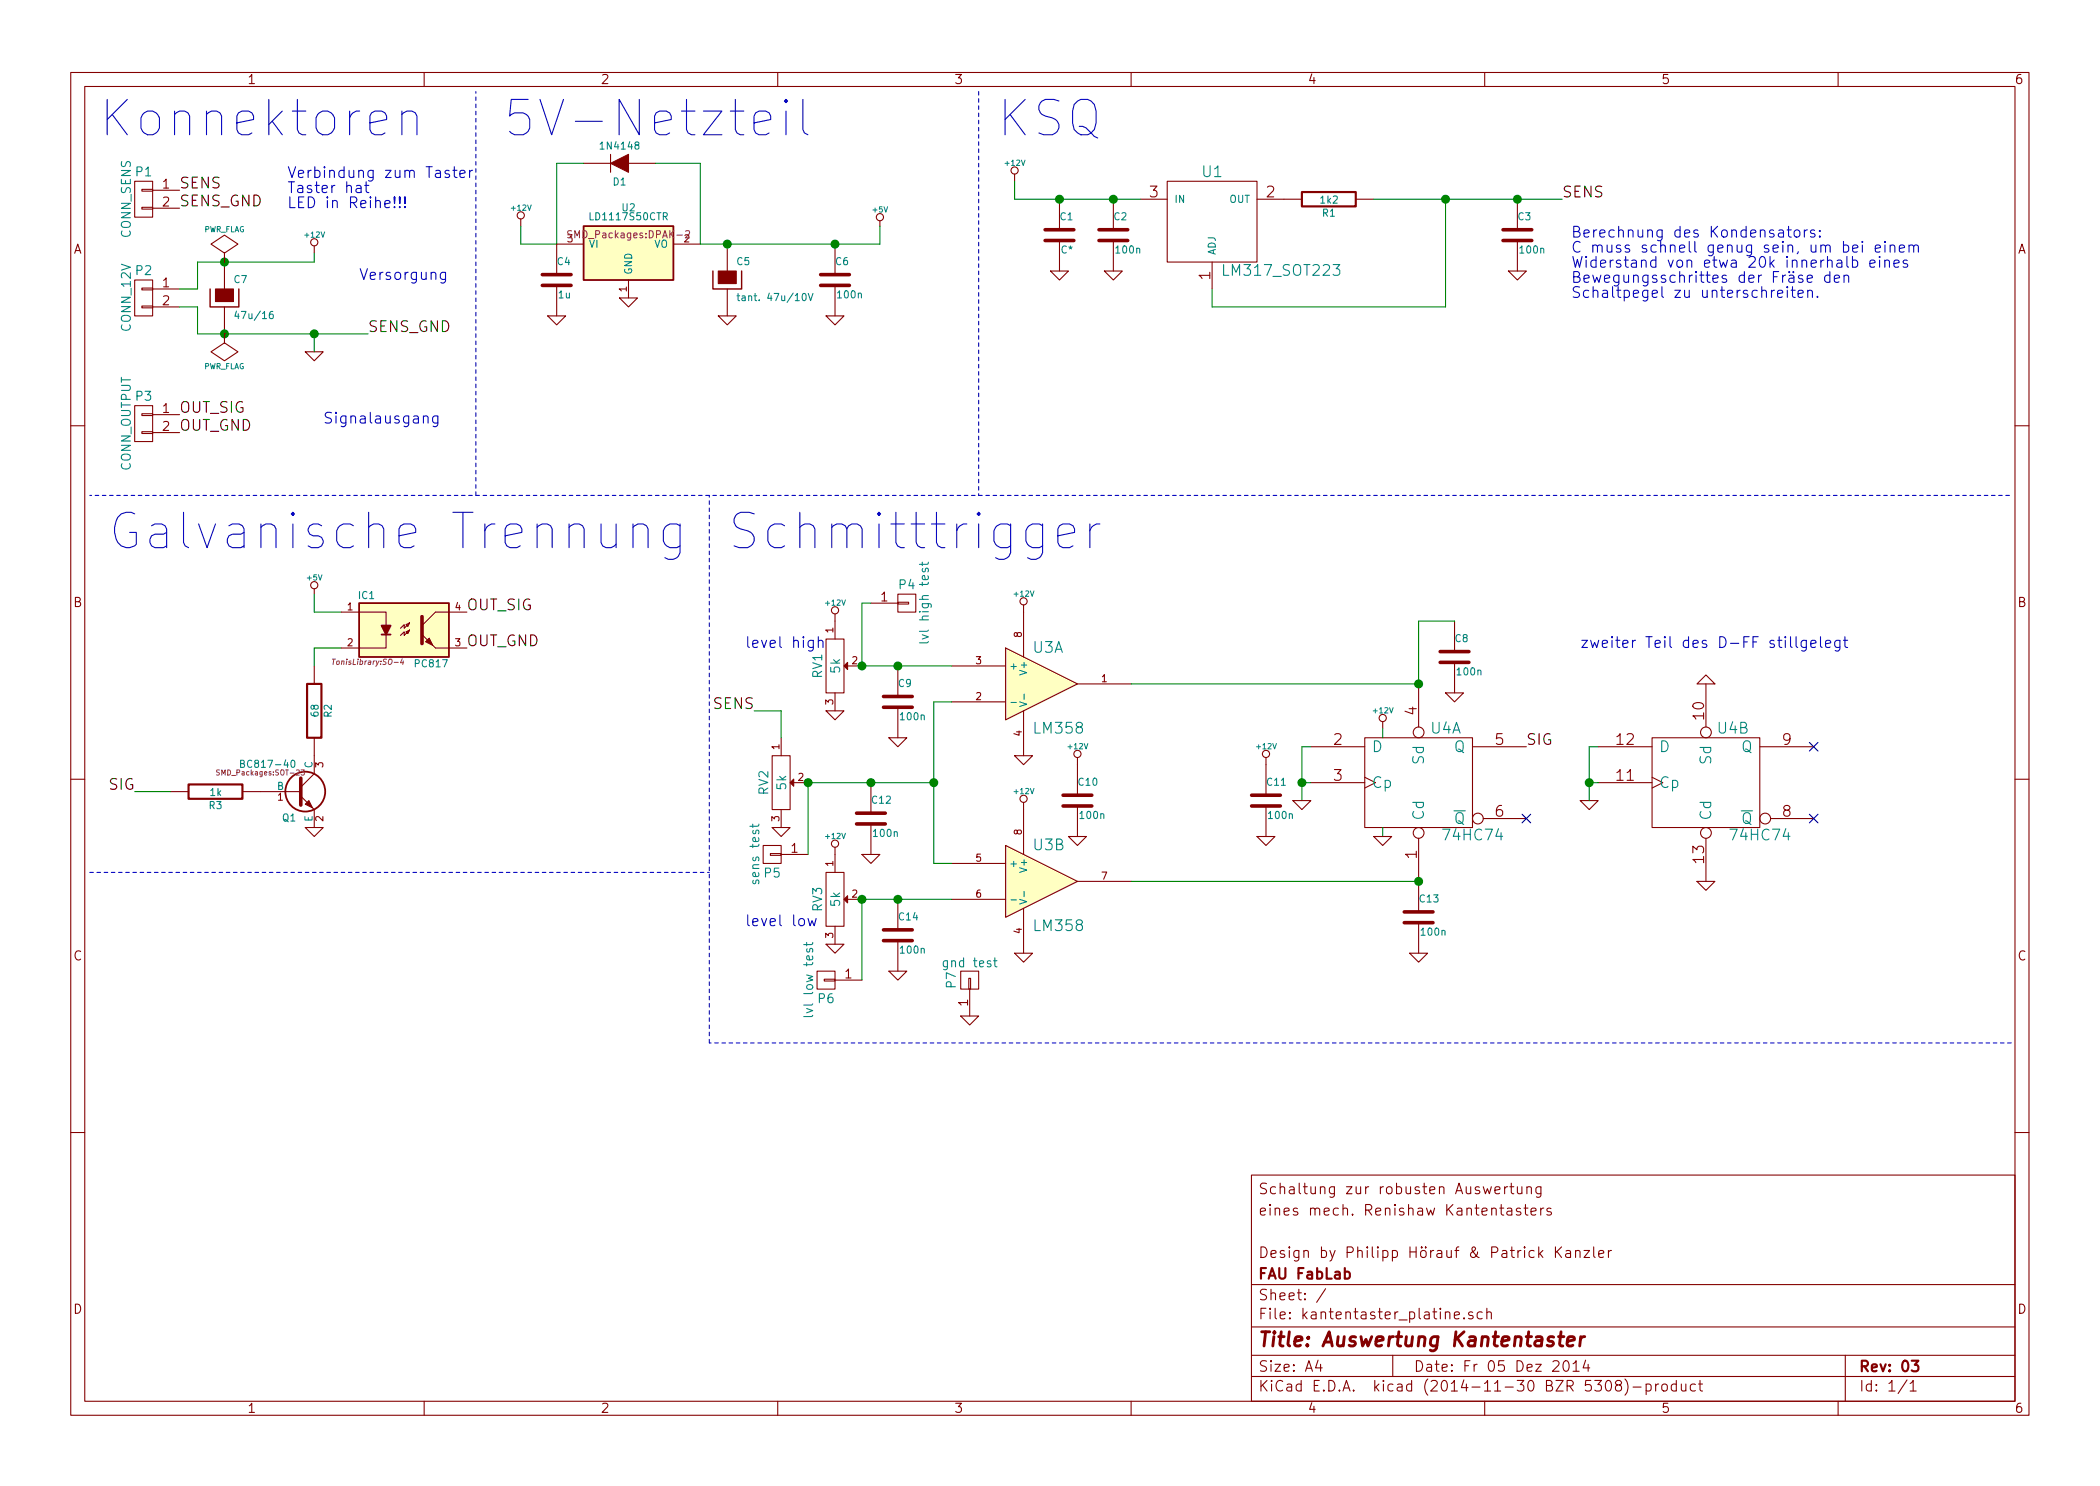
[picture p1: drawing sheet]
EESchema Schematic File Version 2
LIBS:power
LIBS:device
LIBS:transistors
LIBS:conn
LIBS:linear
LIBS:regul
LIBS:74xx
LIBS:cmos4000
LIBS:adc-dac
LIBS:memory
LIBS:xilinx
LIBS:special
LIBS:microcontrollers
LIBS:dsp
LIBS:microchip
LIBS:analog_switches
LIBS:motorola
LIBS:texas
LIBS:intel
LIBS:audio
LIBS:interface
LIBS:digital-audio
LIBS:philips
LIBS:display
LIBS:cypress
LIBS:siliconi
LIBS:opto
LIBS:atmel
LIBS:contrib
LIBS:valves
LIBS:kantentaster_platine-cache
EELAYER 25 0
EELAYER END
$Descr A4 11693 8268
encoding utf-8
Sheet 1 1
Title "Auswertung Kantentaster"
Date "Fr 05 Dez 2014"
Rev "03"
Comp "FAU FabLab"
Comment1 "Design by Philipp Hörauf & Patrick Kanzler"
Comment2 ""
Comment3 "eines mech. Renishaw Kantentasters"
Comment4 "Schaltung zur robusten Auswertung"
$EndDescr
Text Notes 550  750  0    197  ~ 0
Konnektoren
$Comp
L CONN_01X02 P1
U 1 1
P 800 1100
F 0 "P1" H 800 1250 50  0000 C CNN
F 1 "CONN_SENS" V 900 1100 50  0000 C CNN
F 2 "Connect:AK300-2" H 800 1100 60  0001 C CNN
F 3 "" H 800 1100 60  0000 C CNN
	1    800  1100
	-1   0    0    -1  
$EndComp
$Comp
L CONN_01X02 P2
U 1 1
P 800 1650
F 0 "P2" H 800 1800 50  0000 C CNN
F 1 "CONN_12V" V 900 1650 50  0000 C CNN
F 2 "Connect:AK300-2" H 800 1650 60  0001 C CNN
F 3 "" H 800 1650 60  0000 C CNN
	1    800  1650
	-1   0    0    -1  
$EndComp
Text Label 1000 1050 0    60   ~ 0
SENS
Text Label 1000 1150 0    60   ~ 0
SENS_GND
$Comp
L +12V #PWR01
U 1 1
P 1750 1400
F 0 "#PWR01" H 1750 1350 20  0001 C CNN
F 1 "+12V" H 1750 1500 30  0000 C CNN
F 2 "" H 1750 1400 60  0000 C CNN
F 3 "" H 1750 1400 60  0000 C CNN
	1    1750 1400
	1    0    0    -1  
$EndComp
$Comp
L GND #PWR02
U 1 1
P 1750 1950
F 0 "#PWR02" H 1750 1950 30  0001 C CNN
F 1 "GND" H 1750 1880 30  0001 C CNN
F 2 "" H 1750 1950 60  0000 C CNN
F 3 "" H 1750 1950 60  0000 C CNN
	1    1750 1950
	1    0    0    -1  
$EndComp
$Comp
L CONN_01X02 P3
U 1 1
P 800 2350
F 0 "P3" H 800 2500 50  0000 C CNN
F 1 "CONN_OUTPUT" V 900 2350 50  0000 C CNN
F 2 "Connect:AK300-2" H 800 2350 60  0001 C CNN
F 3 "" H 800 2350 60  0000 C CNN
	1    800  2350
	-1   0    0    -1  
$EndComp
Text Label 1000 2300 0    60   ~ 0
OUT_SIG
Text Label 1000 2400 0    60   ~ 0
OUT_GND
Wire Notes Line
	2650 500  2650 2750
Wire Notes Line
	500  2750 11200 2750
Text Notes 2800 750  0    197  ~ 0
5V-Netzteil
$Comp
L +12V #PWR03
U 1 1
P 2900 1250
F 0 "#PWR03" H 2900 1200 20  0001 C CNN
F 1 "+12V" H 2900 1350 30  0000 C CNN
F 2 "" H 2900 1250 60  0000 C CNN
F 3 "" H 2900 1250 60  0000 C CNN
	1    2900 1250
	1    0    0    -1  
$EndComp
$Comp
L LD1117S50CTR U2
U 1 1
P 3500 1400
F 0 "U2" H 3500 1650 40  0000 C CNN
F 1 "LD1117S50CTR" H 3500 1600 40  0000 C CNN
F 2 "SMD_Packages:DPAK-2" H 3500 1500 40  0000 C CNN
F 3 "" H 3500 1400 60  0000 C CNN
	1    3500 1400
	1    0    0    -1  
$EndComp
Wire Wire Line
	2900 1350 3100 1350
Wire Wire Line
	2900 1350 2900 1250
$Comp
L DIODE D1
U 1 1
P 3450 900
F 0 "D1" H 3450 1000 40  0000 C CNN
F 1 "1N4148" H 3450 800 40  0000 C CNN
F 2 "Diodes_SMD:Diode-MiniMELF_Standard" H 3450 900 60  0001 C CNN
F 3 "" H 3450 900 60  0000 C CNN
	1    3450 900 
	-1   0    0    1   
$EndComp
Wire Wire Line
	3250 900  3100 900 
Wire Wire Line
	3100 900  3100 1350
Wire Wire Line
	3650 900  3900 900 
Wire Wire Line
	3900 900  3900 1350
$Comp
L GND #PWR04
U 1 1
P 3500 1650
F 0 "#PWR04" H 3500 1650 30  0001 C CNN
F 1 "GND" H 3500 1580 30  0001 C CNN
F 2 "" H 3500 1650 60  0000 C CNN
F 3 "" H 3500 1650 60  0000 C CNN
	1    3500 1650
	1    0    0    -1  
$EndComp
$Comp
L CAPAPOL C5
U 1 1
P 4050 1550
F 0 "C5" H 4100 1650 40  0000 L CNN
F 1 "tant. 47u/10V" H 4100 1450 40  0000 L CNN
F 2 "Capacitors_Tantalum_SMD:TantalC_SizeD_EIA-7343_Reflow" H 4150 1400 30  0001 C CNN
F 3 "" H 4050 1550 300 0000 C CNN
	1    4050 1550
	1    0    0    -1  
$EndComp
$Comp
L C C6
U 1 1
P 4650 1550
F 0 "C6" H 4650 1650 40  0000 L CNN
F 1 "100n" H 4656 1465 40  0000 L CNN
F 2 "Capacitors_SMD:C_0805" H 4688 1400 30  0001 C CNN
F 3 "" H 4650 1550 60  0000 C CNN
	1    4650 1550
	1    0    0    -1  
$EndComp
$Comp
L GND #PWR05
U 1 1
P 4050 1750
F 0 "#PWR05" H 4050 1750 30  0001 C CNN
F 1 "GND" H 4050 1680 30  0001 C CNN
F 2 "" H 4050 1750 60  0000 C CNN
F 3 "" H 4050 1750 60  0000 C CNN
	1    4050 1750
	1    0    0    -1  
$EndComp
$Comp
L GND #PWR06
U 1 1
P 4650 1750
F 0 "#PWR06" H 4650 1750 30  0001 C CNN
F 1 "GND" H 4650 1680 30  0001 C CNN
F 2 "" H 4650 1750 60  0000 C CNN
F 3 "" H 4650 1750 60  0000 C CNN
	1    4650 1750
	1    0    0    -1  
$EndComp
$Comp
L +5V #PWR07
U 1 1
P 4900 1250
F 0 "#PWR07" H 4900 1340 20  0001 C CNN
F 1 "+5V" H 4900 1340 30  0000 C CNN
F 2 "" H 4900 1250 60  0000 C CNN
F 3 "" H 4900 1250 60  0000 C CNN
	1    4900 1250
	1    0    0    -1  
$EndComp
Wire Wire Line
	4900 1250 4900 1350
Wire Wire Line
	4900 1350 3900 1350
Wire Notes Line
	5450 2750 5450 500 
Text Notes 5550 750  0    197  ~ 0
KSQ
$Comp
L +12V #PWR08
U 1 1
P 5650 1000
F 0 "#PWR08" H 5650 950 20  0001 C CNN
F 1 "+12V" H 5650 1100 30  0000 C CNN
F 2 "" H 5650 1000 60  0000 C CNN
F 3 "" H 5650 1000 60  0000 C CNN
	1    5650 1000
	1    0    0    -1  
$EndComp
$Comp
L LM317_SOT223 U1
U 1 1
P 6750 1250
F 0 "U1" H 6750 1550 60  0000 C CNN
F 1 "LM317_SOT223" H 6800 1000 60  0000 L CNN
F 2 "SMD_Packages:SOT-223" H 6750 1250 60  0001 C CNN
F 3 "" H 6750 1250 60  0000 C CNN
	1    6750 1250
	1    0    0    -1  
$EndComp
$Comp
L CAPAPOL C7
U 1 1
P 1250 1650
F 0 "C7" H 1300 1750 40  0000 L CNN
F 1 "47u/16" H 1300 1550 40  0000 L CNN
F 2 "Capacitors_SMD:c_elec_6.3x7.7" H 1350 1500 30  0001 C CNN
F 3 "" H 1250 1650 300 0000 C CNN
	1    1250 1650
	1    0    0    -1  
$EndComp
Wire Wire Line
	1000 1700 1100 1700
Wire Wire Line
	1100 1700 1100 1850
Wire Wire Line
	1100 1850 2050 1850
Wire Wire Line
	1000 1600 1100 1600
Wire Wire Line
	1100 1600 1100 1450
Wire Wire Line
	1100 1450 1750 1450
Wire Wire Line
	1750 1850 1750 1950
Connection ~ 1250 1850
Wire Wire Line
	1750 1450 1750 1400
Connection ~ 1250 1450
$Comp
L C C2
U 1 1
P 6200 1300
F 0 "C2" H 6200 1400 40  0000 L CNN
F 1 "100n" H 6206 1215 40  0000 L CNN
F 2 "Capacitors_SMD:C_0805" H 6238 1150 30  0001 C CNN
F 3 "" H 6200 1300 60  0000 C CNN
	1    6200 1300
	1    0    0    -1  
$EndComp
$Comp
L C C1
U 1 1
P 5900 1300
F 0 "C1" H 5900 1400 40  0000 L CNN
F 1 "C*" H 5906 1215 40  0000 L CNN
F 2 "Capacitors_SMD:C_0805" H 5938 1150 30  0001 C CNN
F 3 "" H 5900 1300 60  0000 C CNN
	1    5900 1300
	1    0    0    -1  
$EndComp
Wire Wire Line
	6350 1100 5650 1100
Wire Wire Line
	5650 1100 5650 1000
$Comp
L GND #PWR09
U 1 1
P 5900 1500
F 0 "#PWR09" H 5900 1500 30  0001 C CNN
F 1 "GND" H 5900 1430 30  0001 C CNN
F 2 "" H 5900 1500 60  0000 C CNN
F 3 "" H 5900 1500 60  0000 C CNN
	1    5900 1500
	1    0    0    -1  
$EndComp
$Comp
L GND #PWR010
U 1 1
P 6200 1500
F 0 "#PWR010" H 6200 1500 30  0001 C CNN
F 1 "GND" H 6200 1430 30  0001 C CNN
F 2 "" H 6200 1500 60  0000 C CNN
F 3 "" H 6200 1500 60  0000 C CNN
	1    6200 1500
	1    0    0    -1  
$EndComp
$Comp
L R R1
U 1 1
P 7400 1100
F 0 "R1" V 7480 1100 40  0000 C CNN
F 1 "1k2" V 7407 1101 40  0000 C CNN
F 2 "SMD_Packages:SMD-0805" V 7330 1100 30  0001 C CNN
F 3 "" H 7400 1100 30  0000 C CNN
	1    7400 1100
	0    1    1    0   
$EndComp
Wire Wire Line
	8050 1100 8050 1700
Wire Wire Line
	8050 1700 6750 1700
Wire Wire Line
	6750 1700 6750 1600
$Comp
L C C3
U 1 1
P 8450 1300
F 0 "C3" H 8450 1400 40  0000 L CNN
F 1 "100n" H 8456 1215 40  0000 L CNN
F 2 "Capacitors_SMD:C_0805" H 8488 1150 30  0001 C CNN
F 3 "" H 8450 1300 60  0000 C CNN
	1    8450 1300
	1    0    0    -1  
$EndComp
Connection ~ 8050 1100
$Comp
L GND #PWR011
U 1 1
P 8450 1500
F 0 "#PWR011" H 8450 1500 30  0001 C CNN
F 1 "GND" H 8450 1430 30  0001 C CNN
F 2 "" H 8450 1500 60  0000 C CNN
F 3 "" H 8450 1500 60  0000 C CNN
	1    8450 1500
	1    0    0    -1  
$EndComp
Connection ~ 8450 1100
Text Label 8700 1100 0    60   ~ 0
SENS
Wire Wire Line
	8700 1100 7650 1100
Text Label 2050 1850 0    60   ~ 0
SENS_GND
Connection ~ 1750 1850
Text Notes 600  3050 0    197  ~ 0
Galvanische Trennung
Text Label 750  4400 2    60   ~ 0
SIG
$Comp
L R R3
U 1 1
P 1200 4400
F 0 "R3" V 1280 4400 40  0000 C CNN
F 1 "1k" V 1207 4401 40  0000 C CNN
F 2 "SMD_Packages:SMD-0805" V 1130 4400 30  0001 C CNN
F 3 "" H 1200 4400 30  0000 C CNN
	1    1200 4400
	0    1    1    0   
$EndComp
$Comp
L BC817-40 Q1
U 1 1
P 1650 4400
F 0 "Q1" H 1650 4251 40  0000 R CNN
F 1 "BC817-40" H 1650 4550 40  0000 R CNN
F 2 "SMD_Packages:SOT-23" H 1450 4502 29  0000 C CNN
F 3 "" H 1650 4400 60  0000 C CNN
	1    1650 4400
	1    0    0    -1  
$EndComp
$Comp
L GND #PWR012
U 1 1
P 1750 4600
F 0 "#PWR012" H 1750 4600 30  0001 C CNN
F 1 "GND" H 1750 4530 30  0001 C CNN
F 2 "" H 1750 4600 60  0000 C CNN
F 3 "" H 1750 4600 60  0000 C CNN
	1    1750 4600
	1    0    0    -1  
$EndComp
$Comp
L R R2
U 1 1
P 1750 3950
F 0 "R2" V 1830 3950 40  0000 C CNN
F 1 "68" V 1757 3951 40  0000 C CNN
F 2 "SMD_Packages:SMD-0805" V 1680 3950 30  0001 C CNN
F 3 "" H 1750 3950 30  0000 C CNN
	1    1750 3950
	1    0    0    -1  
$EndComp
$Comp
L +5V #PWR013
U 1 1
P 1750 3300
F 0 "#PWR013" H 1750 3390 20  0001 C CNN
F 1 "+5V" H 1750 3390 30  0000 C CNN
F 2 "" H 1750 3300 60  0000 C CNN
F 3 "" H 1750 3300 60  0000 C CNN
	1    1750 3300
	1    0    0    -1  
$EndComp
Wire Wire Line
	1900 3600 1750 3600
Wire Wire Line
	1750 3600 1750 3700
Wire Wire Line
	1750 3300 1750 3400
Wire Wire Line
	1750 3400 1900 3400
Text Label 2600 3400 0    60   ~ 0
OUT_SIG
Text Label 2600 3600 0    60   ~ 0
OUT_GND
Wire Notes Line
	3950 2750 3950 5800
Wire Notes Line
	3950 4850 500  4850
Text Notes 4050 3050 0    197  ~ 0
Schmitttrigger
Text Label 4200 3950 2    60   ~ 0
SENS
$Comp
L LM358 U3
U 1 1
P 5800 3800
F 0 "U3" H 5750 4000 60  0000 L CNN
F 1 "LM358" H 5750 3550 60  0000 L CNN
F 2 "Sockets_DIP:DIP-8__300_ELL" H 5800 3800 60  0001 C CNN
F 3 "" H 5800 3800 60  0000 C CNN
	1    5800 3800
	1    0    0    -1  
$EndComp
$Comp
L LM358 U3
U 2 1
P 5800 4900
F 0 "U3" H 5750 5100 60  0000 L CNN
F 1 "LM358" H 5750 4650 60  0000 L CNN
F 2 "Sockets_DIP:DIP-8__300_ELL" H 5800 4900 60  0001 C CNN
F 3 "" H 5800 4900 60  0000 C CNN
	2    5800 4900
	1    0    0    -1  
$EndComp
Wire Wire Line
	5300 3900 5200 3900
Wire Wire Line
	5200 3900 5200 4800
Wire Wire Line
	5200 4800 5300 4800
$Comp
L +12V #PWR014
U 1 1
P 5700 3400
F 0 "#PWR014" H 5700 3350 20  0001 C CNN
F 1 "+12V" H 5700 3500 30  0000 C CNN
F 2 "" H 5700 3400 60  0000 C CNN
F 3 "" H 5700 3400 60  0000 C CNN
	1    5700 3400
	1    0    0    -1  
$EndComp
$Comp
L +12V #PWR015
U 1 1
P 5700 4500
F 0 "#PWR015" H 5700 4450 20  0001 C CNN
F 1 "+12V" H 5700 4600 30  0000 C CNN
F 2 "" H 5700 4500 60  0000 C CNN
F 3 "" H 5700 4500 60  0000 C CNN
	1    5700 4500
	1    0    0    -1  
$EndComp
$Comp
L GND #PWR016
U 1 1
P 5700 5300
F 0 "#PWR016" H 5700 5300 30  0001 C CNN
F 1 "GND" H 5700 5230 30  0001 C CNN
F 2 "" H 5700 5300 60  0000 C CNN
F 3 "" H 5700 5300 60  0000 C CNN
	1    5700 5300
	1    0    0    -1  
$EndComp
$Comp
L GND #PWR017
U 1 1
P 5700 4200
F 0 "#PWR017" H 5700 4200 30  0001 C CNN
F 1 "GND" H 5700 4130 30  0001 C CNN
F 2 "" H 5700 4200 60  0000 C CNN
F 3 "" H 5700 4200 60  0000 C CNN
	1    5700 4200
	1    0    0    -1  
$EndComp
Wire Wire Line
	750  4400 950  4400
$Comp
L C C12
U 1 1
P 4850 4550
F 0 "C12" H 4850 4650 40  0000 L CNN
F 1 "100n" H 4856 4465 40  0000 L CNN
F 2 "Capacitors_SMD:C_0805" H 4888 4400 30  0001 C CNN
F 3 "" H 4850 4550 60  0000 C CNN
	1    4850 4550
	1    0    0    -1  
$EndComp
$Comp
L POT RV2
U 1 1
P 4350 4350
F 0 "RV2" H 4350 4250 50  0000 C CNN
F 1 "5k" H 4350 4350 50  0000 C CNN
F 2 "Potentiometers:Potentiometer_WirePads_Small" H 4350 4350 60  0001 C CNN
F 3 "" H 4350 4350 60  0000 C CNN
	1    4350 4350
	0    1    1    0   
$EndComp
Wire Wire Line
	4500 4350 5200 4350
Connection ~ 5200 4350
Connection ~ 4850 4350
$Comp
L GND #PWR018
U 1 1
P 4850 4750
F 0 "#PWR018" H 4850 4750 30  0001 C CNN
F 1 "GND" H 4850 4680 30  0001 C CNN
F 2 "" H 4850 4750 60  0000 C CNN
F 3 "" H 4850 4750 60  0000 C CNN
	1    4850 4750
	1    0    0    -1  
$EndComp
$Comp
L GND #PWR019
U 1 1
P 4350 4600
F 0 "#PWR019" H 4350 4600 30  0001 C CNN
F 1 "GND" H 4350 4530 30  0001 C CNN
F 2 "" H 4350 4600 60  0000 C CNN
F 3 "" H 4350 4600 60  0000 C CNN
	1    4350 4600
	1    0    0    -1  
$EndComp
Wire Wire Line
	4200 3950 4350 3950
Wire Wire Line
	4350 3950 4350 4100
$Comp
L POT RV1
U 1 1
P 4650 3700
F 0 "RV1" H 4650 3600 50  0000 C CNN
F 1 "5k" H 4650 3700 50  0000 C CNN
F 2 "Potentiometers:Potentiometer_WirePads_Small" H 4650 3700 60  0001 C CNN
F 3 "" H 4650 3700 60  0000 C CNN
	1    4650 3700
	0    1    1    0   
$EndComp
$Comp
L C C9
U 1 1
P 5000 3900
F 0 "C9" H 5000 4000 40  0000 L CNN
F 1 "100n" H 5006 3815 40  0000 L CNN
F 2 "Capacitors_SMD:C_0805" H 5038 3750 30  0001 C CNN
F 3 "" H 5000 3900 60  0000 C CNN
	1    5000 3900
	1    0    0    -1  
$EndComp
Wire Wire Line
	4800 3700 5300 3700
Connection ~ 5000 3700
$Comp
L GND #PWR020
U 1 1
P 5000 4100
F 0 "#PWR020" H 5000 4100 30  0001 C CNN
F 1 "GND" H 5000 4030 30  0001 C CNN
F 2 "" H 5000 4100 60  0000 C CNN
F 3 "" H 5000 4100 60  0000 C CNN
	1    5000 4100
	1    0    0    -1  
$EndComp
$Comp
L GND #PWR021
U 1 1
P 4650 3950
F 0 "#PWR021" H 4650 3950 30  0001 C CNN
F 1 "GND" H 4650 3880 30  0001 C CNN
F 2 "" H 4650 3950 60  0000 C CNN
F 3 "" H 4650 3950 60  0000 C CNN
	1    4650 3950
	1    0    0    -1  
$EndComp
$Comp
L +12V #PWR022
U 1 1
P 4650 3450
F 0 "#PWR022" H 4650 3400 20  0001 C CNN
F 1 "+12V" H 4650 3550 30  0000 C CNN
F 2 "" H 4650 3450 60  0000 C CNN
F 3 "" H 4650 3450 60  0000 C CNN
	1    4650 3450
	1    0    0    -1  
$EndComp
$Comp
L C C14
U 1 1
P 5000 5200
F 0 "C14" H 5000 5300 40  0000 L CNN
F 1 "100n" H 5006 5115 40  0000 L CNN
F 2 "Capacitors_SMD:C_0805" H 5038 5050 30  0001 C CNN
F 3 "" H 5000 5200 60  0000 C CNN
	1    5000 5200
	1    0    0    -1  
$EndComp
Wire Wire Line
	4800 5000 5300 5000
$Comp
L GND #PWR023
U 1 1
P 5000 5400
F 0 "#PWR023" H 5000 5400 30  0001 C CNN
F 1 "GND" H 5000 5330 30  0001 C CNN
F 2 "" H 5000 5400 60  0000 C CNN
F 3 "" H 5000 5400 60  0000 C CNN
	1    5000 5400
	1    0    0    -1  
$EndComp
$Comp
L POT RV3
U 1 1
P 4650 5000
F 0 "RV3" H 4650 4900 50  0000 C CNN
F 1 "5k" H 4650 5000 50  0000 C CNN
F 2 "Potentiometers:Potentiometer_WirePads_Small" H 4650 5000 60  0001 C CNN
F 3 "" H 4650 5000 60  0000 C CNN
	1    4650 5000
	0    1    1    0   
$EndComp
Connection ~ 5000 5000
$Comp
L +12V #PWR024
U 1 1
P 4650 4750
F 0 "#PWR024" H 4650 4700 20  0001 C CNN
F 1 "+12V" H 4650 4850 30  0000 C CNN
F 2 "" H 4650 4750 60  0000 C CNN
F 3 "" H 4650 4750 60  0000 C CNN
	1    4650 4750
	1    0    0    -1  
$EndComp
$Comp
L GND #PWR025
U 1 1
P 4650 5250
F 0 "#PWR025" H 4650 5250 30  0001 C CNN
F 1 "GND" H 4650 5180 30  0001 C CNN
F 2 "" H 4650 5250 60  0000 C CNN
F 3 "" H 4650 5250 60  0000 C CNN
	1    4650 5250
	1    0    0    -1  
$EndComp
$Comp
L 74HC74 U4
U 1 1
P 7900 4350
F 0 "U4" H 8050 4650 60  0000 C CNN
F 1 "74HC74" H 8200 4055 60  0000 C CNN
F 2 "SMD_Packages:SOIC-14_W" H 7900 4350 60  0001 C CNN
F 3 "" H 7900 4350 60  0000 C CNN
	1    7900 4350
	1    0    0    -1  
$EndComp
Wire Wire Line
	7300 4150 7250 4150
Wire Wire Line
	7250 4150 7250 4450
Wire Wire Line
	7250 4350 7300 4350
Connection ~ 7250 4350
$Comp
L GND #PWR026
U 1 1
P 7250 4450
F 0 "#PWR026" H 7250 4450 30  0001 C CNN
F 1 "GND" H 7250 4380 30  0001 C CNN
F 2 "" H 7250 4450 60  0000 C CNN
F 3 "" H 7250 4450 60  0000 C CNN
	1    7250 4450
	1    0    0    -1  
$EndComp
Wire Wire Line
	6300 3800 7900 3800
Wire Wire Line
	6300 4900 7900 4900
NoConn ~ 8500 4550
Text Label 8500 4150 0    60   ~ 0
SIG
$Comp
L PWR_FLAG #FLG027
U 1 1
P 1250 1450
F 0 "#FLG027" H 1250 1545 30  0001 C CNN
F 1 "PWR_FLAG" H 1250 1630 30  0000 C CNN
F 2 "" H 1250 1450 60  0000 C CNN
F 3 "" H 1250 1450 60  0000 C CNN
	1    1250 1450
	1    0    0    -1  
$EndComp
$Comp
L +12V #PWR028
U 1 1
P 7700 4050
F 0 "#PWR028" H 7700 4000 20  0001 C CNN
F 1 "+12V" H 7700 4150 30  0000 C CNN
F 2 "" H 7700 4050 60  0000 C CNN
F 3 "" H 7700 4050 60  0000 C CNN
	1    7700 4050
	1    0    0    -1  
$EndComp
Connection ~ 4050 1350
Connection ~ 4650 1350
Connection ~ 5900 1100
Connection ~ 6200 1100
$Comp
L PWR_FLAG #FLG029
U 1 1
P 1250 1850
F 0 "#FLG029" H 1250 1945 30  0001 C CNN
F 1 "PWR_FLAG" H 1250 2030 30  0000 C CNN
F 2 "" H 1250 1850 60  0000 C CNN
F 3 "" H 1250 1850 60  0000 C CNN
	1    1250 1850
	-1   0    0    1   
$EndComp
Wire Wire Line
	7700 4600 7700 4650
$Comp
L GND #PWR030
U 1 1
P 7700 4650
F 0 "#PWR030" H 7700 4650 30  0001 C CNN
F 1 "GND" H 7700 4580 30  0001 C CNN
F 2 "" H 7700 4650 60  0000 C CNN
F 3 "" H 7700 4650 60  0000 C CNN
	1    7700 4650
	1    0    0    -1  
$EndComp
Wire Wire Line
	7700 4100 7700 4050
Text Notes 1600 1150 0    60   ~ 0
Verbindung zum Taster\nTaster hat\nLED in Reihe!!!
Text Notes 2000 1550 0    60   ~ 0
Versorgung
Text Notes 1800 2350 0    60   ~ 0
Signalausgang
Text Notes 4150 5150 0    60   ~ 0
level low
Text Notes 4150 3600 0    60   ~ 0
level high
$Comp
L 74HC74 U4
U 2 1
P 9500 4350
F 0 "U4" H 9650 4650 60  0000 C CNN
F 1 "74HC74" H 9800 4055 60  0000 C CNN
F 2 "SMD_Packages:SOIC-14_W" H 9500 4350 60  0001 C CNN
F 3 "" H 9500 4350 60  0000 C CNN
	2    9500 4350
	1    0    0    -1  
$EndComp
NoConn ~ 10100 4150
NoConn ~ 10100 4550
$Comp
L GND #PWR031
U 1 1
P 8850 4450
F 0 "#PWR031" H 8850 4450 30  0001 C CNN
F 1 "GND" H 8850 4380 30  0001 C CNN
F 2 "" H 8850 4450 60  0000 C CNN
F 3 "" H 8850 4450 60  0000 C CNN
	1    8850 4450
	1    0    0    -1  
$EndComp
Wire Wire Line
	8900 4150 8850 4150
Wire Wire Line
	8850 4150 8850 4450
Wire Wire Line
	8850 4350 8900 4350
Connection ~ 8850 4350
$Comp
L GND #PWR032
U 1 1
P 9500 4900
F 0 "#PWR032" H 9500 4900 30  0001 C CNN
F 1 "GND" H 9500 4830 30  0001 C CNN
F 2 "" H 9500 4900 60  0000 C CNN
F 3 "" H 9500 4900 60  0000 C CNN
	1    9500 4900
	1    0    0    -1  
$EndComp
$Comp
L GND #PWR033
U 1 1
P 9500 3800
F 0 "#PWR033" H 9500 3800 30  0001 C CNN
F 1 "GND" H 9500 3730 30  0001 C CNN
F 2 "" H 9500 3800 60  0000 C CNN
F 3 "" H 9500 3800 60  0000 C CNN
	1    9500 3800
	-1   0    0    1   
$EndComp
Text Notes 8800 3600 0    60   ~ 0
zweiter Teil des D-FF stillgelegt
$Comp
L C C4
U 1 1
P 3100 1550
F 0 "C4" H 3100 1650 40  0000 L CNN
F 1 "1u" H 3106 1465 40  0000 L CNN
F 2 "Capacitors_SMD:C_0805" H 3138 1400 30  0001 C CNN
F 3 "" H 3100 1550 60  0000 C CNN
	1    3100 1550
	1    0    0    -1  
$EndComp
$Comp
L GND #PWR034
U 1 1
P 3100 1750
F 0 "#PWR034" H 3100 1750 30  0001 C CNN
F 1 "GND" H 3100 1680 30  0001 C CNN
F 2 "" H 3100 1750 60  0000 C CNN
F 3 "" H 3100 1750 60  0000 C CNN
	1    3100 1750
	1    0    0    -1  
$EndComp
$Comp
L C C10
U 1 1
P 6000 4450
F 0 "C10" H 6000 4550 40  0000 L CNN
F 1 "100n" H 6006 4365 40  0000 L CNN
F 2 "Capacitors_SMD:C_0805" H 6038 4300 30  0001 C CNN
F 3 "" H 6000 4450 60  0000 C CNN
	1    6000 4450
	1    0    0    -1  
$EndComp
$Comp
L GND #PWR035
U 1 1
P 6000 4650
F 0 "#PWR035" H 6000 4650 30  0001 C CNN
F 1 "GND" H 6000 4580 30  0001 C CNN
F 2 "" H 6000 4650 60  0000 C CNN
F 3 "" H 6000 4650 60  0000 C CNN
	1    6000 4650
	1    0    0    -1  
$EndComp
$Comp
L +12V #PWR036
U 1 1
P 6000 4250
F 0 "#PWR036" H 6000 4200 20  0001 C CNN
F 1 "+12V" H 6000 4350 30  0000 C CNN
F 2 "" H 6000 4250 60  0000 C CNN
F 3 "" H 6000 4250 60  0000 C CNN
	1    6000 4250
	1    0    0    -1  
$EndComp
$Comp
L C C11
U 1 1
P 7050 4450
F 0 "C11" H 7050 4550 40  0000 L CNN
F 1 "100n" H 7056 4365 40  0000 L CNN
F 2 "Capacitors_SMD:C_0805" H 7088 4300 30  0001 C CNN
F 3 "" H 7050 4450 60  0000 C CNN
	1    7050 4450
	1    0    0    -1  
$EndComp
$Comp
L GND #PWR037
U 1 1
P 7050 4650
F 0 "#PWR037" H 7050 4650 30  0001 C CNN
F 1 "GND" H 7050 4580 30  0001 C CNN
F 2 "" H 7050 4650 60  0000 C CNN
F 3 "" H 7050 4650 60  0000 C CNN
	1    7050 4650
	1    0    0    -1  
$EndComp
$Comp
L +12V #PWR038
U 1 1
P 7050 4250
F 0 "#PWR038" H 7050 4200 20  0001 C CNN
F 1 "+12V" H 7050 4350 30  0000 C CNN
F 2 "" H 7050 4250 60  0000 C CNN
F 3 "" H 7050 4250 60  0000 C CNN
	1    7050 4250
	1    0    0    -1  
$EndComp
$Comp
L C C13
U 1 1
P 7900 5100
F 0 "C13" H 7900 5200 40  0000 L CNN
F 1 "100n" H 7906 5015 40  0000 L CNN
F 2 "Capacitors_SMD:C_0805" H 7938 4950 30  0001 C CNN
F 3 "" H 7900 5100 60  0000 C CNN
	1    7900 5100
	1    0    0    -1  
$EndComp
Connection ~ 7900 4900
$Comp
L C C8
U 1 1
P 8100 3650
F 0 "C8" H 8100 3750 40  0000 L CNN
F 1 "100n" H 8106 3565 40  0000 L CNN
F 2 "Capacitors_SMD:C_0805" H 8138 3500 30  0001 C CNN
F 3 "" H 8100 3650 60  0000 C CNN
	1    8100 3650
	1    0    0    -1  
$EndComp
Wire Wire Line
	8100 3450 7900 3450
Wire Wire Line
	7900 3450 7900 3800
Connection ~ 7900 3800
$Comp
L GND #PWR039
U 1 1
P 8100 3850
F 0 "#PWR039" H 8100 3850 30  0001 C CNN
F 1 "GND" H 8100 3780 30  0001 C CNN
F 2 "" H 8100 3850 60  0000 C CNN
F 3 "" H 8100 3850 60  0000 C CNN
	1    8100 3850
	1    0    0    -1  
$EndComp
$Comp
L GND #PWR040
U 1 1
P 7900 5300
F 0 "#PWR040" H 7900 5300 30  0001 C CNN
F 1 "GND" H 7900 5230 30  0001 C CNN
F 2 "" H 7900 5300 60  0000 C CNN
F 3 "" H 7900 5300 60  0000 C CNN
	1    7900 5300
	1    0    0    -1  
$EndComp
$Comp
L CONN_01X01 P4
U 1 1
P 5050 3350
F 0 "P4" H 5050 3450 50  0000 C CNN
F 1 "lvl high test" V 5150 3350 50  0000 C CNN
F 2 "Measurement_Points:Measurement_Point_Round-SMD-Pad_Big" H 5050 3350 60  0001 C CNN
F 3 "" H 5050 3350 60  0000 C CNN
	1    5050 3350
	1    0    0    -1  
$EndComp
Wire Wire Line
	4850 3350 4800 3350
Wire Wire Line
	4800 3350 4800 3700
Connection ~ 4800 3700
$Comp
L CONN_01X01 P5
U 1 1
P 4300 4750
F 0 "P5" H 4300 4850 50  0000 C CNN
F 1 "sens test" V 4400 4750 50  0000 C CNN
F 2 "Measurement_Points:Measurement_Point_Round-SMD-Pad_Big" H 4300 4750 60  0001 C CNN
F 3 "" H 4300 4750 60  0000 C CNN
	1    4300 4750
	-1   0    0    1   
$EndComp
$Comp
L CONN_01X01 P6
U 1 1
P 4600 5450
F 0 "P6" H 4600 5550 50  0000 C CNN
F 1 "lvl low test" V 4700 5450 50  0000 C CNN
F 2 "Measurement_Points:Measurement_Point_Round-SMD-Pad_Big" H 4600 5450 60  0001 C CNN
F 3 "" H 4600 5450 60  0000 C CNN
	1    4600 5450
	-1   0    0    1   
$EndComp
Wire Wire Line
	4800 5000 4800 5450
Connection ~ 4800 5000
Wire Wire Line
	4500 4350 4500 4750
Connection ~ 4500 4350
Wire Notes Line
	3950 5800 11200 5800
$Comp
L CONN_01X01 P7
U 1 1
P 5400 5450
F 0 "P7" H 5400 5550 50  0000 C CNN
F 1 "gnd test" V 5500 5450 50  0000 C CNN
F 2 "Measurement_Points:Measurement_Point_Round-SMD-Pad_Big" H 5400 5450 60  0001 C CNN
F 3 "" H 5400 5450 60  0000 C CNN
	1    5400 5450
	0    -1   -1   0   
$EndComp
$Comp
L GND #PWR041
U 1 1
P 5400 5650
F 0 "#PWR041" H 5400 5650 30  0001 C CNN
F 1 "GND" H 5400 5580 30  0001 C CNN
F 2 "" H 5400 5650 60  0000 C CNN
F 3 "" H 5400 5650 60  0000 C CNN
	1    5400 5650
	1    0    0    -1  
$EndComp
Text Notes 8750 1650 0    60   ~ 0
Berechnung des Kondensators:\nC muss schnell genug sein, um bei einem\nWiderstand von etwa 20k innerhalb eines\nBewegungsschrittes der Fräse den\nSchaltpegel zu unterschreiten.
$Comp
L PC817 IC1
U 1 1
P 2250 3500
F 0 "IC1" H 2040 3690 40  0000 C CNN
F 1 "PC817" H 2400 3310 40  0000 C CNN
F 2 "TonisLibrary:SO-4" H 2050 3320 30  0000 C CIN
F 3 "" H 2250 3500 60  0000 C CNN
	1    2250 3500
	1    0    0    -1  
$EndComp
$EndSCHEMATC
